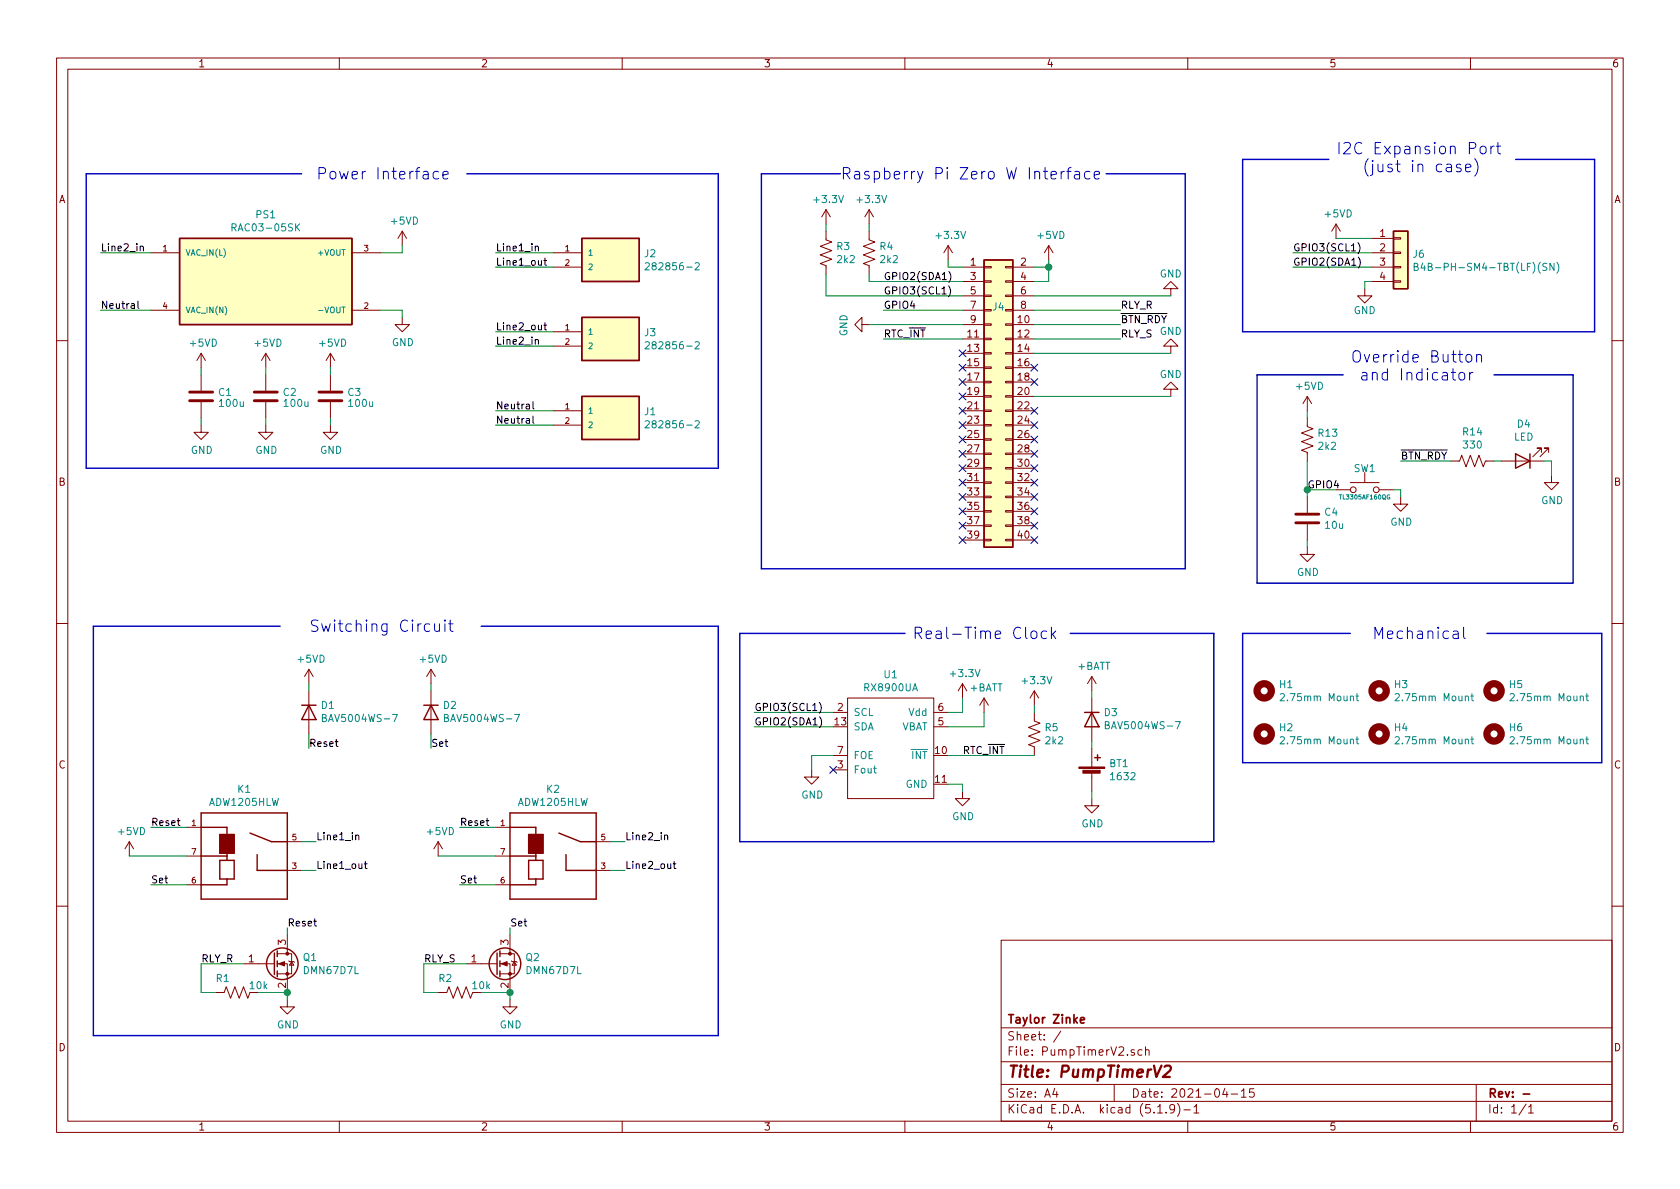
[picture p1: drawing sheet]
EESchema Schematic File Version 4
EELAYER 30 0
EELAYER END
$Descr A4 11693 8268
encoding utf-8
Sheet 1 1
Title "PumpTimerV2"
Date "2021-04-15"
Rev "-"
Comp "Taylor Zinke"
Comment1 ""
Comment2 ""
Comment3 ""
Comment4 ""
$EndDescr
$Comp
L power:RAC03-05SK PS1
U 1 1
P 1850 1950
F 0 "PS1" H 1850 2417 50  0000 C CNN
F 1 "RAC03-05SK" H 1850 2326 50  0000 C CNN
F 2 "power:RAC03-05SK" H 1850 1950 50  0001 L BNN
F 3 "" H 1850 1950 50  0001 L BNN
F 4 "3W AC/DC-Converter 'POWERLINE' 3kV reg" H 1850 1950 50  0001 L BNN "Description"
F 5 "None" H 1850 1950 50  0001 L BNN "Package"
F 6 "Unavailable" H 1850 1950 50  0001 L BNN "Availability"
F 7 "RAC03-05SK" H 1850 1950 50  0001 L BNN "MP"
F 8 "None" H 1850 1950 50  0001 L BNN "Price"
F 9 "Recom Power" H 1850 1950 50  0001 L BNN "MF"
	1    1850 1950
	1    0    0    -1  
$EndComp
$Comp
L Relay:ADW1205HLW K1
U 1 1
P 1700 5950
F 0 "K1" H 1700 6417 50  0000 C CNN
F 1 "ADW1205HLW" H 1700 6326 50  0000 C CNN
F 2 "RELAY_ADW1205HLW" H 1700 5950 50  0001 L BNN
F 3 "" H 1700 5950 50  0001 L BNN
F 4 "Manufacturer Recommendation" H 1700 5950 50  0001 L BNN "STANDARD"
F 5 "Panasonic" H 1700 5950 50  0001 L BNN "MANUFACTURER"
	1    1700 5950
	1    0    0    -1  
$EndComp
$Comp
L Relay:ADW1205HLW K2
U 1 1
P 3850 5950
F 0 "K2" H 3850 6417 50  0000 C CNN
F 1 "ADW1205HLW" H 3850 6326 50  0000 C CNN
F 2 "RELAY_ADW1205HLW" H 3850 5950 50  0001 L BNN
F 3 "" H 3850 5950 50  0001 L BNN
F 4 "Manufacturer Recommendation" H 3850 5950 50  0001 L BNN "STANDARD"
F 5 "Panasonic" H 3850 5950 50  0001 L BNN "MANUFACTURER"
	1    3850 5950
	1    0    0    -1  
$EndComp
$Comp
L power:GND #PWR08
U 1 1
P 2800 2200
F 0 "#PWR08" H 2800 1950 50  0001 C CNN
F 1 "GND" H 2805 2027 50  0000 C CNN
F 2 "" H 2800 2200 50  0001 C CNN
F 3 "" H 2800 2200 50  0001 C CNN
	1    2800 2200
	1    0    0    -1  
$EndComp
$Comp
L power:+5VD #PWR07
U 1 1
P 2800 1700
F 0 "#PWR07" H 2800 1550 50  0001 C CNN
F 1 "+5VD" H 2815 1873 50  0000 C CNN
F 2 "" H 2800 1700 50  0001 C CNN
F 3 "" H 2800 1700 50  0001 C CNN
	1    2800 1700
	1    0    0    -1  
$EndComp
Wire Wire Line
	2650 1750 2800 1750
Wire Wire Line
	2800 1750 2800 1700
Wire Wire Line
	2650 2150 2800 2150
Wire Wire Line
	2800 2150 2800 2200
Text Label 700  1750 0    50   ~ 0
Line2_in
Text Label 700  2150 0    50   ~ 0
Neutral
Wire Wire Line
	700  2150 1050 2150
Wire Wire Line
	700  1750 1050 1750
Text Label 2200 5850 0    50   ~ 0
Line1_in
Text Label 2200 6050 0    50   ~ 0
Line1_out
Text Label 4350 5850 0    50   ~ 0
Line2_in
Text Label 4350 6050 0    50   ~ 0
Line2_out
Wire Wire Line
	2100 5850 2200 5850
Wire Wire Line
	2100 6050 2200 6050
Wire Wire Line
	4250 5850 4350 5850
Wire Wire Line
	4350 6050 4250 6050
$Comp
L power:+5VD #PWR03
U 1 1
P 900 5950
F 0 "#PWR03" H 900 5800 50  0001 C CNN
F 1 "+5VD" H 915 6123 50  0000 C CNN
F 2 "" H 900 5950 50  0001 C CNN
F 3 "" H 900 5950 50  0001 C CNN
	1    900  5950
	1    0    0    -1  
$EndComp
$Comp
L power:+5VD #PWR011
U 1 1
P 3050 5950
F 0 "#PWR011" H 3050 5800 50  0001 C CNN
F 1 "+5VD" H 3065 6123 50  0000 C CNN
F 2 "" H 3050 5950 50  0001 C CNN
F 3 "" H 3050 5950 50  0001 C CNN
	1    3050 5950
	1    0    0    -1  
$EndComp
Text Label 1050 5750 0    50   ~ 0
Reset
Text Label 1050 6150 0    50   ~ 0
Set
Wire Wire Line
	1050 6150 1300 6150
Wire Wire Line
	900  5950 1300 5950
Wire Wire Line
	1050 5750 1300 5750
Text Label 3200 5750 0    50   ~ 0
Reset
Text Label 3200 6150 0    50   ~ 0
Set
Wire Wire Line
	3200 6150 3450 6150
Wire Wire Line
	3200 5750 3450 5750
Wire Wire Line
	3050 5950 3450 5950
$Comp
L power:GND #PWR06
U 1 1
P 2000 6950
F 0 "#PWR06" H 2000 6700 50  0001 C CNN
F 1 "GND" H 2005 6777 50  0000 C CNN
F 2 "" H 2000 6950 50  0001 C CNN
F 3 "" H 2000 6950 50  0001 C CNN
	1    2000 6950
	1    0    0    -1  
$EndComp
$Comp
L power:GND #PWR012
U 1 1
P 3550 6950
F 0 "#PWR012" H 3550 6700 50  0001 C CNN
F 1 "GND" H 3555 6777 50  0000 C CNN
F 2 "" H 3550 6950 50  0001 C CNN
F 3 "" H 3550 6950 50  0001 C CNN
	1    3550 6950
	1    0    0    -1  
$EndComp
Text Label 3550 6450 0    50   ~ 0
Set
Text Label 2000 6450 0    50   ~ 0
Reset
$Comp
L Transistor_FET:DMN67D7L Q1
U 1 1
P 1900 6700
F 0 "Q1" H 2105 6746 50  0000 L CNN
F 1 "DMN67D7L" H 2105 6655 50  0000 L CNN
F 2 "Package_TO_SOT_SMD:SOT-23" H 2100 6625 50  0001 L CIN
F 3 "http://www.diodes.com/assets/Datasheets/DMN67D7L.pdf" H 1900 6700 50  0001 L CNN
	1    1900 6700
	1    0    0    -1  
$EndComp
$Comp
L Transistor_FET:DMN67D7L Q2
U 1 1
P 3450 6700
F 0 "Q2" H 3655 6746 50  0000 L CNN
F 1 "DMN67D7L" H 3655 6655 50  0000 L CNN
F 2 "Package_TO_SOT_SMD:SOT-23" H 3650 6625 50  0001 L CIN
F 3 "http://www.diodes.com/assets/Datasheets/DMN67D7L.pdf" H 3450 6700 50  0001 L CNN
	1    3450 6700
	1    0    0    -1  
$EndComp
Wire Wire Line
	2000 6900 2000 6950
Wire Wire Line
	2000 6500 2000 6450
Wire Wire Line
	3550 6450 3550 6500
Wire Wire Line
	3550 6900 3550 6950
$Comp
L Simulation_SPICE:DIODE D1
U 1 1
P 2150 4950
F 0 "D1" V 2196 4870 50  0000 R CNN
F 1 "BAV5004WS-7" V 2105 4870 50  0000 R CNN
F 2 "Diode_SMD:D_SOD-323" H 2150 4950 50  0001 C CNN
F 3 "~" H 2150 4950 50  0001 C CNN
F 4 "Y" H 2150 4950 50  0001 L CNN "Spice_Netlist_Enabled"
F 5 "D" H 2150 4950 50  0001 L CNN "Spice_Primitive"
	1    2150 4950
	0    -1   -1   0   
$EndComp
$Comp
L Simulation_SPICE:DIODE D2
U 1 1
P 3000 4950
F 0 "D2" V 3046 4870 50  0000 R CNN
F 1 "BAV5004WS-7" V 2955 4870 50  0000 R CNN
F 2 "Diode_SMD:D_SOD-323" H 3000 4950 50  0001 C CNN
F 3 "~" H 3000 4950 50  0001 C CNN
F 4 "Y" H 3000 4950 50  0001 L CNN "Spice_Netlist_Enabled"
F 5 "D" H 3000 4950 50  0001 L CNN "Spice_Primitive"
	1    3000 4950
	0    -1   -1   0   
$EndComp
Text Label 2150 5200 0    50   ~ 0
Reset
Text Label 3000 5200 0    50   ~ 0
Set
$Comp
L power:+5VD #PWR09
U 1 1
P 2150 4750
F 0 "#PWR09" H 2150 4600 50  0001 C CNN
F 1 "+5VD" H 2165 4923 50  0000 C CNN
F 2 "" H 2150 4750 50  0001 C CNN
F 3 "" H 2150 4750 50  0001 C CNN
	1    2150 4750
	1    0    0    -1  
$EndComp
$Comp
L power:+5VD #PWR010
U 1 1
P 3000 4750
F 0 "#PWR010" H 3000 4600 50  0001 C CNN
F 1 "+5VD" H 3015 4923 50  0000 C CNN
F 2 "" H 3000 4750 50  0001 C CNN
F 3 "" H 3000 4750 50  0001 C CNN
	1    3000 4750
	1    0    0    -1  
$EndComp
Wire Wire Line
	2150 5200 2150 5100
Wire Wire Line
	2150 4800 2150 4750
Wire Wire Line
	3000 4800 3000 4750
Wire Wire Line
	3000 5100 3000 5200
Wire Notes Line width 10 style solid
	5000 4350 3350 4350
Wire Notes Line width 10 style solid
	5000 4350 5000 7200
Wire Notes Line width 10 style solid
	5000 7200 650  7200
Wire Notes Line width 10 style solid
	650  7200 650  4350
Wire Notes Line width 10 style solid
	650  4350 1950 4350
Text Notes 2150 4400 0    79   ~ 0
Switching Circuit
$Comp
L Connector_Generic:Conn_02x20_Odd_Even J4
U 1 1
P 6900 2750
F 0 "J4" H 6950 3375 50  0000 C CNN
F 1 "Conn_02x20_Odd_Even" H 6950 3376 50  0001 C CNN
F 2 "Connector_PinHeader_2.54mm:PinHeader_2x20_P2.54mm_Vertical" H 6900 2750 50  0001 C CNN
F 3 "~" H 6900 2750 50  0001 C CNN
F 4 "M20-9982046" H 6900 2750 50  0001 C CNN "Part"
F 5 "PPTC202LFBN-RC" H 6900 2750 50  0001 C CNN "Mating"
	1    6900 2750
	1    0    0    -1  
$EndComp
$Comp
L power:+3.3V #PWR016
U 1 1
P 6600 1800
F 0 "#PWR016" H 6600 1650 50  0001 C CNN
F 1 "+3.3V" H 6615 1973 50  0000 C CNN
F 2 "" H 6600 1800 50  0001 C CNN
F 3 "" H 6600 1800 50  0001 C CNN
	1    6600 1800
	1    0    0    -1  
$EndComp
$Comp
L power:+5VD #PWR018
U 1 1
P 7300 1800
F 0 "#PWR018" H 7300 1650 50  0001 C CNN
F 1 "+5VD" H 7315 1973 50  0000 C CNN
F 2 "" H 7300 1800 50  0001 C CNN
F 3 "" H 7300 1800 50  0001 C CNN
	1    7300 1800
	1    0    0    -1  
$EndComp
Wire Wire Line
	7200 1950 7300 1950
Wire Wire Line
	7300 1950 7300 1850
Wire Wire Line
	7200 1850 7300 1850
Connection ~ 7300 1850
Wire Wire Line
	7300 1800 7300 1850
Wire Wire Line
	6700 1850 6600 1850
Wire Wire Line
	6600 1850 6600 1800
Text Label 6150 1950 0    50   ~ 0
GPIO2(SDA1)
Text Label 6150 2050 0    50   ~ 0
GPIO3(SCL1)
$Comp
L power:GND #PWR015
U 1 1
P 6050 2250
F 0 "#PWR015" H 6050 2000 50  0001 C CNN
F 1 "GND" H 6055 2077 50  0000 C CNN
F 2 "" H 6050 2250 50  0001 C CNN
F 3 "" H 6050 2250 50  0001 C CNN
	1    6050 2250
	0    1    1    0   
$EndComp
Text Label 6150 2350 0    50   ~ 0
RTC_~INT~
Wire Wire Line
	6050 2250 6700 2250
Wire Wire Line
	6700 2350 6150 2350
$Comp
L power:GND #PWR023
U 1 1
P 8150 2450
F 0 "#PWR023" H 8150 2200 50  0001 C CNN
F 1 "GND" H 8150 2300 50  0000 C CNN
F 2 "" H 8150 2450 50  0001 C CNN
F 3 "" H 8150 2450 50  0001 C CNN
	1    8150 2450
	-1   0    0    1   
$EndComp
$Comp
L power:GND #PWR024
U 1 1
P 8150 2750
F 0 "#PWR024" H 8150 2500 50  0001 C CNN
F 1 "GND" H 8150 2600 50  0000 C CNN
F 2 "" H 8150 2750 50  0001 C CNN
F 3 "" H 8150 2750 50  0001 C CNN
	1    8150 2750
	-1   0    0    1   
$EndComp
$Comp
L power:+5VD #PWR01
U 1 1
P 1400 2550
F 0 "#PWR01" H 1400 2400 50  0001 C CNN
F 1 "+5VD" H 1415 2723 50  0000 C CNN
F 2 "" H 1400 2550 50  0001 C CNN
F 3 "" H 1400 2550 50  0001 C CNN
	1    1400 2550
	1    0    0    -1  
$EndComp
$Comp
L power:+5VD #PWR04
U 1 1
P 1850 2550
F 0 "#PWR04" H 1850 2400 50  0001 C CNN
F 1 "+5VD" H 1865 2723 50  0000 C CNN
F 2 "" H 1850 2550 50  0001 C CNN
F 3 "" H 1850 2550 50  0001 C CNN
	1    1850 2550
	1    0    0    -1  
$EndComp
$Comp
L power:GND #PWR02
U 1 1
P 1400 2950
F 0 "#PWR02" H 1400 2700 50  0001 C CNN
F 1 "GND" H 1405 2777 50  0000 C CNN
F 2 "" H 1400 2950 50  0001 C CNN
F 3 "" H 1400 2950 50  0001 C CNN
	1    1400 2950
	1    0    0    -1  
$EndComp
$Comp
L power:GND #PWR05
U 1 1
P 1850 2950
F 0 "#PWR05" H 1850 2700 50  0001 C CNN
F 1 "GND" H 1855 2777 50  0000 C CNN
F 2 "" H 1850 2950 50  0001 C CNN
F 3 "" H 1850 2950 50  0001 C CNN
	1    1850 2950
	1    0    0    -1  
$EndComp
Wire Wire Line
	1400 2900 1400 2950
Wire Wire Line
	1400 2600 1400 2550
Wire Wire Line
	1850 2550 1850 2600
Wire Wire Line
	1850 2900 1850 2950
$Comp
L Timer_RTC:RX8900UA U1
U 1 1
P 5900 4850
F 0 "U1" H 6200 5015 50  0000 C CNN
F 1 "RX8900UA" H 6200 4924 50  0000 C CNN
F 2 "Package_SO:SOP-14_127P780x200" H 6000 4000 50  0001 C CNN
F 3 "" H 6000 4000 50  0001 C CNN
	1    5900 4850
	1    0    0    -1  
$EndComp
$Comp
L power:+3.3V #PWR019
U 1 1
P 6700 4850
F 0 "#PWR019" H 6700 4700 50  0001 C CNN
F 1 "+3.3V" H 6715 5023 50  0000 C CNN
F 2 "" H 6700 4850 50  0001 C CNN
F 3 "" H 6700 4850 50  0001 C CNN
	1    6700 4850
	1    0    0    -1  
$EndComp
$Comp
L power:+BATT #PWR021
U 1 1
P 6850 4950
F 0 "#PWR021" H 6850 4800 50  0001 C CNN
F 1 "+BATT" H 6865 5123 50  0000 C CNN
F 2 "" H 6850 4950 50  0001 C CNN
F 3 "" H 6850 4950 50  0001 C CNN
	1    6850 4950
	1    0    0    -1  
$EndComp
Wire Wire Line
	6600 4950 6700 4950
Wire Wire Line
	6700 4950 6700 4850
Wire Wire Line
	6600 5050 6850 5050
Wire Wire Line
	6850 4950 6850 5050
$Comp
L power:GND #PWR020
U 1 1
P 6700 5500
F 0 "#PWR020" H 6700 5250 50  0001 C CNN
F 1 "GND" H 6705 5327 50  0000 C CNN
F 2 "" H 6700 5500 50  0001 C CNN
F 3 "" H 6700 5500 50  0001 C CNN
	1    6700 5500
	1    0    0    -1  
$EndComp
Wire Wire Line
	6600 5450 6700 5450
Wire Wire Line
	6700 5450 6700 5500
$Comp
L Device:R_US R3
U 1 1
P 5750 1750
F 0 "R3" H 5818 1796 50  0000 L CNN
F 1 "2k2" H 5818 1705 50  0000 L CNN
F 2 "Resistor_SMD:R_0603_1608Metric_Pad0.98x0.95mm_HandSolder" V 5790 1740 50  0001 C CNN
F 3 "CRGP0603F2K2" H 5750 1750 50  0001 C CNN
	1    5750 1750
	1    0    0    -1  
$EndComp
$Comp
L power:+3.3V #PWR013
U 1 1
P 5750 1550
F 0 "#PWR013" H 5750 1400 50  0001 C CNN
F 1 "+3.3V" H 5765 1723 50  0000 C CNN
F 2 "" H 5750 1550 50  0001 C CNN
F 3 "" H 5750 1550 50  0001 C CNN
	1    5750 1550
	1    0    0    -1  
$EndComp
$Comp
L power:+3.3V #PWR014
U 1 1
P 6050 1550
F 0 "#PWR014" H 6050 1400 50  0001 C CNN
F 1 "+3.3V" H 6065 1723 50  0000 C CNN
F 2 "" H 6050 1550 50  0001 C CNN
F 3 "" H 6050 1550 50  0001 C CNN
	1    6050 1550
	1    0    0    -1  
$EndComp
Wire Wire Line
	6050 1550 6050 1600
Wire Wire Line
	6050 1900 6050 1950
Wire Wire Line
	6050 1950 6700 1950
Text Label 5250 5050 0    50   ~ 0
GPIO2(SDA1)
Text Label 5250 4950 0    50   ~ 0
GPIO3(SCL1)
Wire Wire Line
	5250 4950 5800 4950
Wire Wire Line
	5800 5050 5250 5050
Text Label 6700 5250 0    50   ~ 0
RTC_~INT~
$Comp
L power:GND #PWR017
U 1 1
P 5650 5350
F 0 "#PWR017" H 5650 5100 50  0001 C CNN
F 1 "GND" H 5655 5177 50  0000 C CNN
F 2 "" H 5650 5350 50  0001 C CNN
F 3 "" H 5650 5350 50  0001 C CNN
	1    5650 5350
	1    0    0    -1  
$EndComp
Wire Wire Line
	5650 5350 5650 5250
Wire Wire Line
	5650 5250 5800 5250
NoConn ~ 5800 5350
Wire Notes Line width 10 style solid
	7450 4400 8450 4400
Wire Notes Line width 10 style solid
	8450 4400 8450 5850
Wire Notes Line width 10 style solid
	8450 5850 5150 5850
Wire Notes Line width 10 style solid
	5150 5850 5150 4400
Wire Notes Line width 10 style solid
	5150 4400 6300 4400
Text Notes 6350 4450 0    79   ~ 0
Real-Time Clock
Wire Notes Line width 10 style solid
	5850 1200 5300 1200
Text Notes 5850 1250 0    79   ~ 0
Raspberry Pi Zero W Interface
Wire Notes Line width 10 style solid
	8250 1200 7700 1200
Wire Wire Line
	3850 2950 3450 2950
Wire Wire Line
	3450 2850 3850 2850
Wire Wire Line
	3850 2400 3450 2400
Wire Wire Line
	3450 2300 3850 2300
Text Label 3450 2950 0    50   ~ 0
Neutral
Text Label 3450 2850 0    50   ~ 0
Neutral
Text Label 3450 2300 0    50   ~ 0
Line2_out
Text Label 3450 2400 0    50   ~ 0
Line2_in
Wire Wire Line
	3450 1750 3850 1750
Wire Wire Line
	3450 1850 3850 1850
Text Label 3450 1850 0    50   ~ 0
Line1_out
Text Label 3450 1750 0    50   ~ 0
Line1_in
$Comp
L Connector:282856-2 J3
U 1 1
P 4250 2400
F 0 "J3" H 4480 2496 50  0000 L CNN
F 1 "282856-2" H 4480 2405 50  0000 L CNN
F 2 "TE_282856-2" H 4250 2400 50  0001 L BNN
F 3 "" H 4250 2400 50  0001 L BNN
F 4 "Compliant with Exemptions" H 4250 2400 50  0001 L BNN "EU_RoHS_Compliance"
F 5 "282856-2" H 4250 2400 50  0001 L BNN "Comment"
	1    4250 2400
	1    0    0    -1  
$EndComp
$Comp
L Device:C C1
U 1 1
P 1400 2750
F 0 "C1" H 1515 2780 50  0000 L CNN
F 1 "100u" H 1515 2704 50  0000 L CNN
F 2 "Capacitor_SMD:C_1206_3216Metric_Pad1.33x1.80mm_HandSolder" H 1438 2600 50  0001 C CNN
F 3 "~" H 1400 2750 50  0001 C CNN
F 4 "GMC31X5R107M10NT" H 1400 2750 50  0001 C CNN "Part"
	1    1400 2750
	1    0    0    -1  
$EndComp
$Comp
L Device:R_US R4
U 1 1
P 6050 1750
F 0 "R4" H 6118 1796 50  0000 L CNN
F 1 "2k2" H 6118 1705 50  0000 L CNN
F 2 "Resistor_SMD:R_0603_1608Metric_Pad0.98x0.95mm_HandSolder" V 6090 1740 50  0001 C CNN
F 3 "CRGP0603F2K2" H 6050 1750 50  0001 C CNN
	1    6050 1750
	1    0    0    -1  
$EndComp
Wire Wire Line
	5750 2050 5750 1900
Wire Wire Line
	5750 2050 6700 2050
Wire Wire Line
	5750 1600 5750 1550
$Comp
L power:GND #PWR022
U 1 1
P 8150 2050
F 0 "#PWR022" H 8150 1800 50  0001 C CNN
F 1 "GND" H 8150 1900 50  0000 C CNN
F 2 "" H 8150 2050 50  0001 C CNN
F 3 "" H 8150 2050 50  0001 C CNN
	1    8150 2050
	-1   0    0    1   
$EndComp
Wire Wire Line
	7200 2450 8150 2450
Wire Wire Line
	7200 2050 8150 2050
Wire Wire Line
	7200 2750 8150 2750
$Comp
L Connector_Generic:Conn_01x04 J6
U 1 1
P 9750 1750
F 0 "J6" H 9830 1742 50  0000 L CNN
F 1 "B4B-PH-SM4-TBT(LF)(SN)" H 9830 1651 50  0000 L CNN
F 2 "Connector_JST:JST_PH_B4B-PH-SM4-TB_1x04-1MP_P2.00mm_Vertical" H 9750 1750 50  0001 C CNN
F 3 "~" H 9750 1750 50  0001 C CNN
	1    9750 1750
	1    0    0    -1  
$EndComp
$Comp
L power:+5VD #PWR028
U 1 1
P 9300 1650
F 0 "#PWR028" H 9300 1500 50  0001 C CNN
F 1 "+5VD" H 9315 1823 50  0000 C CNN
F 2 "" H 9300 1650 50  0001 C CNN
F 3 "" H 9300 1650 50  0001 C CNN
	1    9300 1650
	1    0    0    -1  
$EndComp
Wire Wire Line
	9300 1650 9550 1650
Wire Wire Line
	9550 1950 9500 1950
Wire Wire Line
	9500 1950 9500 2000
Text Label 9000 1850 0    50   ~ 0
GPIO2(SDA1)
Text Label 9000 1750 0    50   ~ 0
GPIO3(SCL1)
Wire Wire Line
	9550 1850 9000 1850
Wire Wire Line
	9000 1750 9550 1750
$Comp
L power:GND #PWR035
U 1 1
P 9500 2000
F 0 "#PWR035" H 9500 1750 50  0001 C CNN
F 1 "GND" H 9500 1850 50  0000 C CNN
F 2 "" H 9500 2000 50  0001 C CNN
F 3 "" H 9500 2000 50  0001 C CNN
	1    9500 2000
	1    0    0    -1  
$EndComp
Text Notes 9300 1200 0    79   ~ 0
I2C Expansion Port\n   (just in case)
Wire Notes Line width 10 style solid
	11100 1100 10550 1100
Text Notes 2200 1250 0    79   ~ 0
Power Interface
Wire Notes Line width 10 style solid
	2100 1200 600  1200
Wire Notes Line width 10 style solid
	600  1200 600  3250
Wire Notes Line width 10 style solid
	600  3250 5000 3250
Wire Notes Line width 10 style solid
	5000 3250 5000 1200
Wire Notes Line width 10 style solid
	5000 1200 3250 1200
$Comp
L Device:R_US R1
U 1 1
P 1650 6900
F 0 "R1" V 1550 6800 50  0000 C CNN
F 1 "10k" V 1600 7050 50  0000 C CNN
F 2 "Resistor_SMD:R_0603_1608Metric_Pad0.98x0.95mm_HandSolder" V 1690 6890 50  0001 C CNN
F 3 "~" H 1650 6900 50  0001 C CNN
F 4 "ERJ-PA3J103V" V 1650 6900 50  0001 C CNN "Part"
	1    1650 6900
	0    1    1    0   
$EndComp
Wire Wire Line
	3050 6900 2950 6900
Wire Wire Line
	2950 6900 2950 6700
Wire Wire Line
	2950 6700 3250 6700
Wire Wire Line
	3350 6900 3550 6900
Connection ~ 3550 6900
Wire Wire Line
	2000 6900 1800 6900
Connection ~ 2000 6900
Wire Wire Line
	1500 6900 1400 6900
Wire Wire Line
	1400 6900 1400 6700
Wire Wire Line
	1400 6700 1700 6700
Text Label 7800 2150 0    50   ~ 0
RLY_R
Text Label 1400 6700 0    50   ~ 0
RLY_R
Text Label 2950 6700 0    50   ~ 0
RLY_S
$Comp
L Connector:282856-2 J2
U 1 1
P 4250 1850
F 0 "J2" H 4480 1946 50  0000 L CNN
F 1 "282856-2" H 4480 1855 50  0000 L CNN
F 2 "TE_282856-2" H 4250 1850 50  0001 L BNN
F 3 "" H 4250 1850 50  0001 L BNN
F 4 "Compliant with Exemptions" H 4250 1850 50  0001 L BNN "EU_RoHS_Compliance"
F 5 "282856-2" H 4250 1850 50  0001 L BNN "Comment"
	1    4250 1850
	1    0    0    -1  
$EndComp
$Comp
L Device:LED D4
U 1 1
P 10600 3200
F 0 "D4" H 10593 2945 50  0000 C CNN
F 1 "LED" H 10593 3036 50  0000 C CNN
F 2 "LED_SMD:LED_0603_1608Metric_Castellated" H 10600 3200 50  0001 C CNN
F 3 "~" H 10600 3200 50  0001 C CNN
F 4 "SML-D12U1WT86" H 10600 3200 50  0001 C CNN "Part"
	1    10600 3200
	-1   0    0    1   
$EndComp
$Comp
L Device:R_US R14
U 1 1
P 10250 3200
F 0 "R14" V 10045 3200 50  0000 C CNN
F 1 "330" V 10136 3200 50  0000 C CNN
F 2 "Resistor_SMD:R_0603_1608Metric_Pad0.98x0.95mm_HandSolder" V 10290 3190 50  0001 C CNN
F 3 "~" H 10250 3200 50  0001 C CNN
F 4 "CRGCQ0603F330R" V 10250 3200 50  0001 C CNN "Part"
	1    10250 3200
	0    1    1    0   
$EndComp
$Comp
L power:GND #PWR0101
U 1 1
P 9750 3450
F 0 "#PWR0101" H 9750 3200 50  0001 C CNN
F 1 "GND" H 9755 3277 50  0000 C CNN
F 2 "" H 9750 3450 50  0001 C CNN
F 3 "" H 9750 3450 50  0001 C CNN
	1    9750 3450
	1    0    0    -1  
$EndComp
$Comp
L power:GND #PWR0102
U 1 1
P 10800 3300
F 0 "#PWR0102" H 10800 3050 50  0001 C CNN
F 1 "GND" H 10805 3127 50  0000 C CNN
F 2 "" H 10800 3300 50  0001 C CNN
F 3 "" H 10800 3300 50  0001 C CNN
	1    10800 3300
	1    0    0    -1  
$EndComp
Wire Wire Line
	9700 3400 9750 3400
Wire Wire Line
	9750 3400 9750 3450
Wire Wire Line
	10400 3200 10450 3200
Wire Wire Line
	10750 3200 10800 3200
Wire Wire Line
	10800 3200 10800 3300
Text Label 7800 2250 0    50   ~ 0
~BTN_RDY~
Wire Wire Line
	7800 2250 7200 2250
Text Label 9750 3200 0    50   ~ 0
~BTN_RDY~
Wire Wire Line
	9750 3200 10100 3200
Wire Notes Line width 10 style solid
	9350 2600 8750 2600
Text Notes 9400 2650 0    79   ~ 0
Override Button\n and Indicator
Wire Notes Line width 10 style solid
	10950 2600 10400 2600
Wire Notes Line width 10 style solid
	8650 1100 9250 1100
Wire Notes Line width 10 style solid
	8650 2300 11100 2300
Wire Notes Line width 10 style solid
	8650 1100 8650 2300
Wire Notes Line width 10 style solid
	11100 2300 11100 1100
Wire Notes Line width 10 style solid
	5300 3950 8250 3950
NoConn ~ 6700 3050
Wire Notes Line width 10 style solid
	5300 1200 5300 3950
Wire Notes Line width 10 style solid
	8250 1200 8250 3950
NoConn ~ 6700 3150
NoConn ~ 6700 3250
NoConn ~ 6700 3350
NoConn ~ 6700 3450
NoConn ~ 6700 3550
NoConn ~ 6700 3650
NoConn ~ 6700 3750
NoConn ~ 7200 3750
NoConn ~ 7200 3650
NoConn ~ 7200 3550
NoConn ~ 7200 3350
NoConn ~ 7200 3250
NoConn ~ 7200 3150
NoConn ~ 7200 3050
NoConn ~ 7200 3450
Wire Wire Line
	7800 2350 7200 2350
Text Label 7800 2350 0    50   ~ 0
RLY_S
Wire Wire Line
	7200 2150 7800 2150
NoConn ~ 7200 2550
NoConn ~ 7200 2650
NoConn ~ 7200 2950
NoConn ~ 7200 2850
NoConn ~ 6700 2450
NoConn ~ 6700 2550
NoConn ~ 6700 2750
NoConn ~ 6700 2850
NoConn ~ 6700 2950
NoConn ~ 6700 2650
$Comp
L Mechanical:MountingHole H1
U 1 1
P 8800 4800
F 0 "H1" H 8900 4846 50  0000 L CNN
F 1 "2.75mm Mount" H 8900 4755 50  0000 L CNN
F 2 "MountingHole:MountingHole_2.7mm_M2.5" H 8800 4800 50  0001 C CNN
F 3 "~" H 8800 4800 50  0001 C CNN
F 4 "50M025045G008" H 8800 4800 50  0001 C CNN "Part"
F 5 "971110155" H 8800 4800 50  0001 C CNN "Mating"
F 6 "50M025045G006" H 8800 4800 50  0001 C CNN "Alternate part"
	1    8800 4800
	1    0    0    -1  
$EndComp
$Comp
L Mechanical:MountingHole H3
U 1 1
P 9600 4800
F 0 "H3" H 9700 4846 50  0000 L CNN
F 1 "2.75mm Mount" H 9700 4755 50  0000 L CNN
F 2 "MountingHole:MountingHole_2.7mm_M2.5" H 9600 4800 50  0001 C CNN
F 3 "~" H 9600 4800 50  0001 C CNN
F 4 "50M025045G008" H 9600 4800 50  0001 C CNN "Part"
F 5 "971110155" H 9600 4800 50  0001 C CNN "Mating"
F 6 "50M025045G006" H 9600 4800 50  0001 C CNN "Alternate part"
	1    9600 4800
	1    0    0    -1  
$EndComp
$Comp
L Mechanical:MountingHole H5
U 1 1
P 10400 4800
F 0 "H5" H 10500 4846 50  0000 L CNN
F 1 "2.75mm Mount" H 10500 4755 50  0000 L CNN
F 2 "MountingHole:MountingHole_2.7mm_M2.5" H 10400 4800 50  0001 C CNN
F 3 "~" H 10400 4800 50  0001 C CNN
F 4 "50M025045G008" H 10400 4800 50  0001 C CNN "Part"
F 5 "971110155" H 10400 4800 50  0001 C CNN "Mating"
F 6 "50M025045G006" H 10400 4800 50  0001 C CNN "Alternate part"
	1    10400 4800
	1    0    0    -1  
$EndComp
$Comp
L Mechanical:MountingHole H6
U 1 1
P 10400 5100
F 0 "H6" H 10500 5146 50  0000 L CNN
F 1 "2.75mm Mount" H 10500 5055 50  0000 L CNN
F 2 "MountingHole:MountingHole_2.7mm_M2.5" H 10400 5100 50  0001 C CNN
F 3 "~" H 10400 5100 50  0001 C CNN
F 4 "50M025045G008" H 10400 5100 50  0001 C CNN "Part"
F 5 "971110155" H 10400 5100 50  0001 C CNN "Mating"
F 6 "50M025045G006" H 10400 5100 50  0001 C CNN "Alternate part"
	1    10400 5100
	1    0    0    -1  
$EndComp
$Comp
L Mechanical:MountingHole H4
U 1 1
P 9600 5100
F 0 "H4" H 9700 5146 50  0000 L CNN
F 1 "2.75mm Mount" H 9700 5055 50  0000 L CNN
F 2 "MountingHole:MountingHole_2.7mm_M2.5" H 9600 5100 50  0001 C CNN
F 3 "~" H 9600 5100 50  0001 C CNN
F 4 "50M025045G008" H 9600 5100 50  0001 C CNN "Part"
F 5 "971110155" H 9600 5100 50  0001 C CNN "Mating"
F 6 "50M025045G006" H 9600 5100 50  0001 C CNN "Alternate part"
	1    9600 5100
	1    0    0    -1  
$EndComp
$Comp
L Mechanical:MountingHole H2
U 1 1
P 8800 5100
F 0 "H2" H 8900 5146 50  0000 L CNN
F 1 "2.75mm Mount" H 8900 5055 50  0000 L CNN
F 2 "MountingHole:MountingHole_2.7mm_M2.5" H 8800 5100 50  0001 C CNN
F 3 "~" H 8800 5100 50  0001 C CNN
F 4 "50M025045G008" H 8800 5100 50  0001 C CNN "Part"
F 5 "971110155" H 8800 5100 50  0001 C CNN "Mating"
F 6 "50M025045G006" H 8800 5100 50  0001 C CNN "Alternate part"
	1    8800 5100
	1    0    0    -1  
$EndComp
$Comp
L Connector:282856-2 J1
U 1 1
P 4250 2950
F 0 "J1" H 4480 3046 50  0000 L CNN
F 1 "282856-2" H 4480 2955 50  0000 L CNN
F 2 "TE_282856-2" H 4250 2950 50  0001 L BNN
F 3 "" H 4250 2950 50  0001 L BNN
F 4 "Compliant with Exemptions" H 4250 2950 50  0001 L BNN "EU_RoHS_Compliance"
F 5 "282856-2" H 4250 2950 50  0001 L BNN "Comment"
	1    4250 2950
	1    0    0    -1  
$EndComp
Wire Notes Line width 10 style solid
	8650 4400 8650 5300
Wire Notes Line width 10 style solid
	8650 5300 11150 5300
Wire Notes Line width 10 style solid
	11150 5300 11150 4400
Wire Notes Line width 10 style solid
	11150 4400 10350 4400
Wire Notes Line width 10 style solid
	8650 4400 9400 4400
Text Notes 9550 4450 0    79   ~ 0
Mechanical
$Comp
L power:GND #PWR029
U 1 1
P 2300 2950
F 0 "#PWR029" H 2300 2700 50  0001 C CNN
F 1 "GND" H 2305 2777 50  0000 C CNN
F 2 "" H 2300 2950 50  0001 C CNN
F 3 "" H 2300 2950 50  0001 C CNN
	1    2300 2950
	1    0    0    -1  
$EndComp
$Comp
L power:+5VD #PWR027
U 1 1
P 2300 2550
F 0 "#PWR027" H 2300 2400 50  0001 C CNN
F 1 "+5VD" H 2315 2723 50  0000 C CNN
F 2 "" H 2300 2550 50  0001 C CNN
F 3 "" H 2300 2550 50  0001 C CNN
	1    2300 2550
	1    0    0    -1  
$EndComp
Wire Wire Line
	2300 2550 2300 2600
Wire Wire Line
	2300 2900 2300 2950
Text Label 6150 2150 0    50   ~ 0
GPIO4
Wire Wire Line
	6150 2150 6700 2150
$Comp
L power:+5VD #PWR0103
U 1 1
P 9100 2850
F 0 "#PWR0103" H 9100 2700 50  0001 C CNN
F 1 "+5VD" H 9115 3023 50  0000 C CNN
F 2 "" H 9100 2850 50  0001 C CNN
F 3 "" H 9100 2850 50  0001 C CNN
	1    9100 2850
	1    0    0    -1  
$EndComp
Wire Wire Line
	9100 3200 9100 3400
Wire Wire Line
	9100 2850 9100 2900
$Comp
L Device:R_US R13
U 1 1
P 9100 3050
F 0 "R13" H 9168 3096 50  0000 L CNN
F 1 "2k2" H 9168 3005 50  0000 L CNN
F 2 "Resistor_SMD:R_0603_1608Metric_Pad0.98x0.95mm_HandSolder" V 9140 3040 50  0001 C CNN
F 3 "~" H 9100 3050 50  0001 C CNN
F 4 "CRGP0603F2K2" H 9100 3050 50  0001 C CNN "Part"
	1    9100 3050
	1    0    0    -1  
$EndComp
$Comp
L Switch:SW_Push SW1
U 1 1
P 9500 3400
F 0 "SW1" H 9500 3550 50  0000 C CNN
F 1 "TL3305AF160QG" H 9500 3350 30  0000 C CNN
F 2 "Button_Switch_SMD:TL3305AF160QG" H 9500 3600 50  0001 C CNN
F 3 "~" H 9500 3600 50  0001 C CNN
F 4 "TL3305AF160QG" H 9500 3400 50  0001 C CNN "Part"
	1    9500 3400
	1    0    0    -1  
$EndComp
Wire Wire Line
	9100 3400 9300 3400
Text Label 9100 3400 0    50   ~ 0
GPIO4
$Comp
L Device:R_US R2
U 1 1
P 3200 6900
F 0 "R2" V 3100 6800 50  0000 C CNN
F 1 "10k" V 3150 7050 50  0000 C CNN
F 2 "Resistor_SMD:R_0603_1608Metric_Pad0.98x0.95mm_HandSolder" V 3240 6890 50  0001 C CNN
F 3 "~" H 3200 6900 50  0001 C CNN
F 4 "ERJ-PA3J103V" V 3200 6900 50  0001 C CNN "Part"
	1    3200 6900
	0    1    1    0   
$EndComp
Wire Wire Line
	7600 4800 7600 4850
$Comp
L power:+BATT #PWR025
U 1 1
P 7600 4800
F 0 "#PWR025" H 7600 4650 50  0001 C CNN
F 1 "+BATT" H 7615 4973 50  0000 C CNN
F 2 "" H 7600 4800 50  0001 C CNN
F 3 "" H 7600 4800 50  0001 C CNN
	1    7600 4800
	1    0    0    -1  
$EndComp
$Comp
L battery_cell:Battery_Cell BT1
U 1 1
P 7600 5400
F 0 "BT1" H 7718 5496 50  0000 L CNN
F 1 "1632" H 7718 5405 50  0000 L CNN
F 2 "Battery:Vertical_16mm_coin_holder" V 7600 5460 50  0001 C CNN
F 3 "~" V 7600 5460 50  0001 C CNN
F 4 "Keystone 1069" H 7600 5400 50  0001 C CNN "Part"
	1    7600 5400
	1    0    0    -1  
$EndComp
$Comp
L power:GND #PWR026
U 1 1
P 7600 5550
F 0 "#PWR026" H 7600 5300 50  0001 C CNN
F 1 "GND" H 7605 5377 50  0000 C CNN
F 2 "" H 7600 5550 50  0001 C CNN
F 3 "" H 7600 5550 50  0001 C CNN
	1    7600 5550
	1    0    0    -1  
$EndComp
Wire Wire Line
	7600 5500 7600 5550
$Comp
L Simulation_SPICE:DIODE D3
U 1 1
P 7600 5000
F 0 "D3" V 7646 4920 50  0000 R CNN
F 1 "BAV5004WS-7" V 7555 4920 50  0000 R CNN
F 2 "Diode_SMD:D_SOD-323" H 7600 5000 50  0001 C CNN
F 3 "~" H 7600 5000 50  0001 C CNN
F 4 "Y" H 7600 5000 50  0001 L CNN "Spice_Netlist_Enabled"
F 5 "D" H 7600 5000 50  0001 L CNN "Spice_Primitive"
	1    7600 5000
	0    -1   -1   0   
$EndComp
Wire Wire Line
	7600 5200 7600 5150
$Comp
L Device:R_US R5
U 1 1
P 7200 5100
F 0 "R5" H 7268 5146 50  0000 L CNN
F 1 "2k2" H 7268 5055 50  0000 L CNN
F 2 "Resistor_SMD:R_0603_1608Metric_Pad0.98x0.95mm_HandSolder" V 7240 5090 50  0001 C CNN
F 3 "CRGP0603F2K2" H 7200 5100 50  0001 C CNN
	1    7200 5100
	1    0    0    -1  
$EndComp
$Comp
L power:+3.3V #PWR030
U 1 1
P 7200 4900
F 0 "#PWR030" H 7200 4750 50  0001 C CNN
F 1 "+3.3V" H 7215 5073 50  0000 C CNN
F 2 "" H 7200 4900 50  0001 C CNN
F 3 "" H 7200 4900 50  0001 C CNN
	1    7200 4900
	1    0    0    -1  
$EndComp
Wire Wire Line
	6600 5250 7200 5250
Wire Wire Line
	7200 4950 7200 4900
$Comp
L Device:C C2
U 1 1
P 1850 2750
F 0 "C2" H 1965 2780 50  0000 L CNN
F 1 "100u" H 1965 2704 50  0000 L CNN
F 2 "Capacitor_SMD:C_1206_3216Metric_Pad1.33x1.80mm_HandSolder" H 1888 2600 50  0001 C CNN
F 3 "~" H 1850 2750 50  0001 C CNN
F 4 "GMC31X5R107M10NT" H 1850 2750 50  0001 C CNN "Part"
	1    1850 2750
	1    0    0    -1  
$EndComp
$Comp
L Device:C C3
U 1 1
P 2300 2750
F 0 "C3" H 2415 2780 50  0000 L CNN
F 1 "100u" H 2415 2704 50  0000 L CNN
F 2 "Capacitor_SMD:C_1206_3216Metric_Pad1.33x1.80mm_HandSolder" H 2338 2600 50  0001 C CNN
F 3 "~" H 2300 2750 50  0001 C CNN
F 4 "GMC31X5R107M10NT" H 2300 2750 50  0001 C CNN "Part"
	1    2300 2750
	1    0    0    -1  
$EndComp
$Comp
L Device:C C4
U 1 1
P 9100 3600
F 0 "C4" H 9215 3646 50  0000 L CNN
F 1 "10u" H 9215 3555 50  0000 L CNN
F 2 "Capacitor_SMD:C_0603_1608Metric_Pad1.08x0.95mm_HandSolder" H 9138 3450 50  0001 C CNN
F 3 "~" H 9100 3600 50  0001 C CNN
F 4 "Something that's like 10u" H 9100 3600 50  0001 C CNN "Part"
	1    9100 3600
	1    0    0    -1  
$EndComp
Wire Wire Line
	9100 3450 9100 3400
Connection ~ 9100 3400
$Comp
L power:GND #PWR031
U 1 1
P 9100 3800
F 0 "#PWR031" H 9100 3550 50  0001 C CNN
F 1 "GND" H 9105 3627 50  0000 C CNN
F 2 "" H 9100 3800 50  0001 C CNN
F 3 "" H 9100 3800 50  0001 C CNN
	1    9100 3800
	1    0    0    -1  
$EndComp
Wire Wire Line
	9100 3750 9100 3800
Wire Notes Line width 10 style solid
	8750 4050 10950 4050
Wire Notes Line width 10 style solid
	8750 2600 8750 4050
Wire Notes Line width 10 style solid
	10950 2600 10950 4050
$EndSCHEMATC
